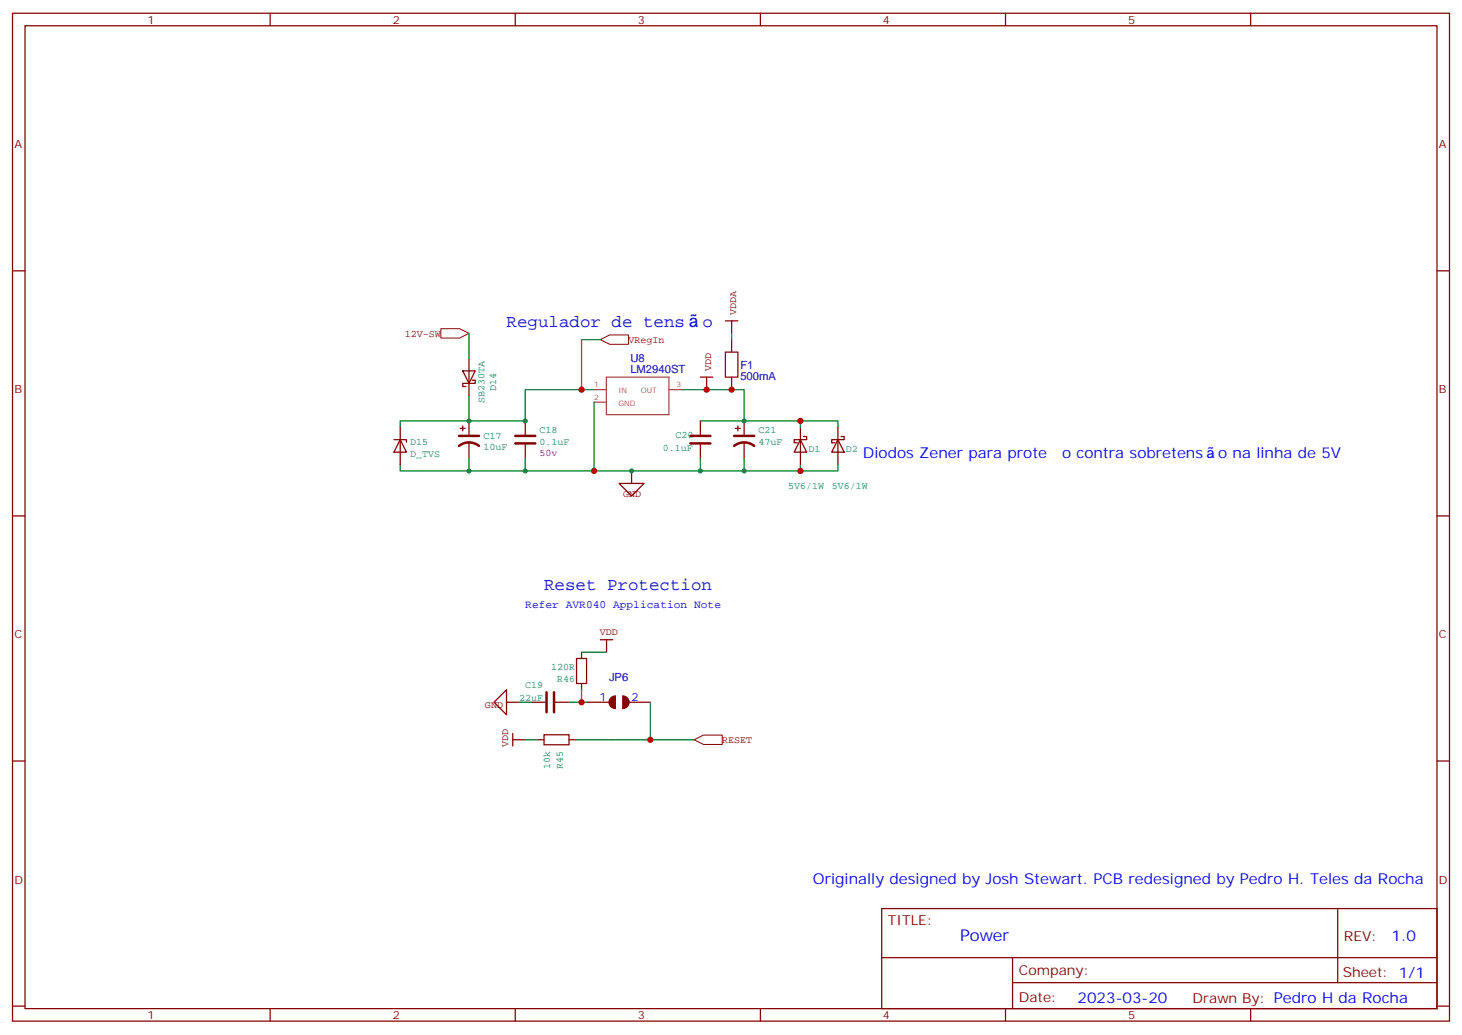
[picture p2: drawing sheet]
<svg xmlns="http://www.w3.org/2000/svg" width="412mm" height="292mm" viewBox="0 0 412 292" stroke-linecap="round" stroke-linejoin="round" font-family="sans-serif">
<path d="M130.5 104.6h3.6l-1.8 3.6zM132.3 101.1v10.6M132.3 118.7v3.9M133.2 107.3h.9v.9h-3.6v.8h.9M148.2 118.7v3.9M129.8 120.9h1.4M130.5 120.2v1.4M132.3 124.7v4.6M148.2 125.4v3.9" fill="none" stroke="#850000" stroke-width=".35"/>
<path d="M129.5 123h5.6M135.1 125.8a4.5 4.5 0 0 0-5.6 0M145.3 125.1h5.7M145.3 123h5.7" fill="none" stroke="#850000" stroke-width=".71"/>
<path d="M167.6 109.9h-19.4v8.8h-35.3v1.8" fill="none" stroke="#008500" stroke-width=".35"/>
<path d="M169.3 95.8l2.7-1.3h5.3v2.6h-5.3z" fill="#fff" stroke="#850000" stroke-width=".28"/>
<path d="M197.6 118.7v3.9M209.9 118.7v3.9M178.2 132.9v3.5h3.5l-3.5 3.5-3.6-3.5h3.6M197.6 125.4v3.9M207.4 120.9h1.4M208.1 120.2v1.4M209.9 124.7v4.6" fill="none" stroke="#850000" stroke-width=".35"/>
<path d="M194.7 125.1h5.7M194.7 123h5.7M207.1 123h5.6M212.7 125.8a4.5 4.5 0 0 0-5.6 0" fill="none" stroke="#850000" stroke-width=".71"/>
<path d="M204.6 109.9h5.3v8.8h-12.3M112.9 131.1v1.8h19.4M132.3 129.3v3.6M132.3 132.9h77.6M148.2 129.3v3.6M197.6 129.3v3.6M209.9 129.3v3.6M225.8 131.1v1.8h-15.9" fill="none" stroke="#008500" stroke-width=".35"/>
<path d="M124.4 92.7h5.2l2.7 1.4-2.7 1.3h-5.2z" fill="#fff" stroke="#850000" stroke-width=".28"/>
<path d="M142.9 198.1v-3.5l-3.6 3.5 3.6 3.5v-3.5h3.5M149.9 198.1h3.9M156.6 198.1h3.9M162.6 185.8h2.9v7h-2.9zM164 184v1.8M164 192.8v1.8M169.3 180.5h3.6M171.1 180.5v3.5" fill="none" stroke="#850000" stroke-width=".35"/>
<path d="M154.2 195.3v5.6M156.3 195.3v5.6" fill="none" stroke="#850000" stroke-width=".71"/>
<path d="M146.4 198.1h3.5M160.5 198.1h5.3M164 194.6v3.5M164 184h7.1" fill="none" stroke="#008500" stroke-width=".35"/>
<path d="M195.8 208.7l2.6-1.3h5.3v2.6h-5.3z" fill="#fff" stroke="#850000" stroke-width=".28"/>
<g fill="none" stroke="#850000" stroke-width=".35">
<path d="M204.6 90.5h3.5M206.4 90.5v3.6M197.6 106.4h3.5M199.3 106.4v3.5M111.1 124h3.6v.7M112.9 124l1.8 3.6h-3.6zM112.9 120.5v10.6M225.8 124l1.7 3.6h-3.5zM225.8 120.5v10.6M226.7 123.2h.8v.8h-3.5v.9h.9M236.4 124l1.7 3.6h-3.5zM236.4 120.5v10.6"/>
<path d="M237.2 123.2h.9v.8h-3.5v.9h.9M173.6 196.4v3.5M175.7 196.4v3.5M144.6 208.7h3.6M144.6 206.9v3.6M151.7 208.7h1.8M153.5 207.3h7v2.8h-7zM160.5 208.7h1.8"/>
</g>
<path d="M132.3 94.1v7M169.3 95.8h-5.3v14.1M132.3 111.7v7M192.3 109.9h12.3M148.2 208.7h3.5M162.3 208.7h33.5" fill="none" stroke="#008500" stroke-width=".35"/>
<g fill="none" stroke="#870000" stroke-width=".35">
<path d="M3.5 3.7h405.4v284.4h-405.4zM7.1 7.3h398.2v277.3h-398.2zM76.2 3.7v3.6M145.3 3.7v3.6M214.5 3.7v3.6M283.6 3.7v3.6M352.8 3.7v3.6M3.5 76.4h3.6M405.3 76.4h3.6M206.4 95.8v3.5M206.4 106.4v3.5M3.5 145.6h3.6"/>
<path d="M405.3 145.6h3.6M165.8 198.1h7.1M176.4 198.1h7M3.5 214.7h3.6M405.3 214.7h3.6M248.7 256.3h156.6v28.3h-156.6zM377.3 256.4v20.8M248.7 270.2h156.5M285.6 277.2h119.6M285.6 270.2v14.1M3.5 283.8h3.6M76.2 284.6v3.5"/>
<path d="M145.3 284.6v3.5M214.5 284.6v3.5M283.6 284.6v3.5M352.8 284.6v3.5M405.3 283.8h3.6"/>
</g>
<path d="M167.6 113.5h3.4M167.6 109.9h3.4M171 106.4h17.7v10.6h-17.7zM188.8 109.9h3.5" fill="none" stroke="#a64a4a" stroke-width=".35"/>
<path d="M206.4 94.1v1.7M167.6 113.5v19.4M209.9 118.7h15.9v1.8M225.8 118.7h10.6v1.8M236.4 131.1v1.8h-10.6M183.4 198.1v10.6" fill="none" stroke="#008700" stroke-width=".35"/>
<g fill="#850000" stroke="#850000" stroke-width=".35">
<path d="M175.7 196.4a1.76 1.76 0 0 1 1.7 1.7 1.76 1.76 0 0 1-1.7 1.8z"/>
<path d="M172.3 196.9l1.3-.5v3.5a1.76 1.76 0 0 1-1.7-1.1 1.76 1.76 0 0 1 .4-1.9z"/>
</g>
<path d="M204.6 99.3h3.5v7.1h-3.5z" fill="none" stroke="#a10000" stroke-width=".35"/>
<g fill="#008500">
<circle cx="132.3" cy="118.7" r=".71"/>
<circle cx="148.2" cy="118.7" r=".71"/>
<circle cx="209.9" cy="118.7" r=".71"/>
<circle cx="132.3" cy="132.9" r=".71"/>
<circle cx="148.2" cy="132.9" r=".71"/>
<circle cx="178.2" cy="132.9" r=".71"/>
<circle cx="209.9" cy="132.9" r=".71"/>
<circle cx="197.6" cy="132.9" r=".71"/>
</g>
<g fill="#c00">
<circle cx="199.3" cy="109.9" r=".88"/>
<circle cx="164" cy="109.9" r=".88"/>
<circle cx="167.6" cy="132.9" r=".88"/>
<circle cx="225.8" cy="118.7" r=".88"/>
<circle cx="225.8" cy="132.9" r=".88"/>
<circle cx="164" cy="198.1" r=".88"/>
<circle cx="183.4" cy="208.7" r=".88"/>
<circle cx="206.4" cy="109.9" r=".88"/>
</g>
<g font-size="4.9" fill="#0000c2">
<text x="142.9" y="92.3">Regulador de tens</text>
<text x="198.2" y="92.3">o</text>
<text x="153.5" y="166.4">Reset Protection</text>
</g>
<text font-size="4.6" fill="#00f" x="270.8" y="265.4">Power</text>
<g font-size="4.2" fill="#00f">
<text x="243.4" y="129.3">Diodos Zener para prote</text>
<text x="299.6" y="129.3">o contra sobretens</text>
<text x="343.6" y="129.3">o na linha de 5V</text>
<text x="229.3" y="249.3">Originally designed by Josh Stewart. PCB redesigned by Pedro H. Teles da Rocha</text>
<text x="392.5" y="265.6">1.0</text>
<text x="304" y="283">2023-03-20</text>
</g>
<g font-size="3.9" fill="#800">
<text x="250.5" y="260.9">TITLE:</text>
<text x="379.1" y="265.6">REV:</text>
<text x="287.4" y="275.1">Company:</text>
<text x="378.7" y="275.7">Sheet: 1/1</text>
<text x="287.4" y="282.8">Date:</text>
<text x="336.4" y="282.9">Drawn By: Pedro H da Rocha</text>
</g>
<g font-size="3.2" fill="#800">
<text x="41.6" y="6.7">1</text>
<text x="110.8" y="6.7">2</text>
<text x="179.9" y="6.7">3</text>
<text x="249.1" y="6.7">4</text>
<text x="318.2" y="6.7">5</text>
<text x="4.1" y="41.8">A</text>
<text x="405.9" y="41.8">A</text>
<text x="4.1" y="111">B</text>
<text x="405.9" y="111">B</text>
<text x="4.1" y="180.1">C</text>
<text x="405.9" y="180.1">C</text>
<text x="4.1" y="249.3">D</text>
<text x="405.9" y="249.3">D</text>
<text x="41.6" y="287.5">1</text>
<text x="110.8" y="287.5">2</text>
<text x="179.9" y="287.5">3</text>
<text x="249.1" y="287.5">4</text>
<text x="318.2" y="287.5">5</text>
</g>
<g font-size="3.2" fill="#000080">
<text x="177.8" y="105.3">LM2940ST</text>
<text x="177.8" y="102.1">U8</text>
<text x="208.8" y="107.2">500mA</text>
<text x="208.8" y="104">F1</text>
<text x="171.8" y="192.1">JP6</text>
</g>
<text font-size="3.2" fill="#0000c2" x="148.2" y="171.7">Refer AVR040 Application Note</text>
<g font-size="3.2" fill="#00f">
<text x="169.1" y="197.8">1</text>
<text x="178.2" y="197.8">2</text>
</g>
<g font-size="2.8" fill="#840000">
<text x="207.7" y="88.8" transform="rotate(-90 207.7 88.8)">VDDA</text>
<text x="114.2" y="95">12V-SW</text>
<text x="177.3" y="96.7">VRegIn</text>
<text x="200.6" y="104.6" transform="rotate(-90 200.6 104.6)">VDD</text>
<text x="175.8" y="140.3">GND</text>
<text x="169.2" y="179.2">VDD</text>
<text x="136.8" y="199.6">GND</text>
<text x="203.7" y="209.6">RESET</text>
<text x="143.4" y="210.6" transform="rotate(-90 143.4 210.6)">VDD</text>
</g>
<g font-size="2.8" fill="#008484">
<text x="136.7" y="113.7" transform="rotate(-90 136.7 113.7)">SB230TA</text>
<text x="139.9" y="110.3" transform="rotate(-90 139.9 110.3)">D14</text>
<text x="115.7" y="125.6">D15</text>
<text x="136.3" y="123.8">C17</text>
<text x="152.2" y="125.4">0.1uF</text>
<text x="152.2" y="122.2">C18</text>
<text x="190.5" y="123.7">C20</text>
<text x="214" y="125.4">47uF</text>
<text x="214" y="122.2">C21</text>
<text x="115.7" y="128.8">D_TVS</text>
<text x="136.3" y="127">10uF</text>
<text x="187" y="127.2">0.1uF</text>
<text x="228.1" y="127.4">D1</text>
<text x="238.6" y="127.4">D2</text>
<text x="222.3" y="138">5V6/1W</text>
<text x="234.7" y="138">5V6/1W</text>
<text x="155.5" y="188.9">120R</text>
<text x="146.4" y="197.8">22uF</text>
<text x="148.2" y="194.2">C19</text>
<text x="157.2" y="192.5">R46</text>
<text x="155.2" y="217" transform="rotate(-90 155.2 217)">10k</text>
<text x="158.7" y="217" transform="rotate(-90 158.7 217)">R45</text>
</g>
<text font-size="2.8" fill="#840084" x="152.2" y="128.7">50v</text>
<g font-size="2.1" fill="#a54b4b">
<text x="167.6" y="112.8">2</text>
<text x="167.6" y="109.2">1</text>
<text x="174.5" y="111">IN</text>
<text x="180.7" y="111">OUT</text>
<text x="190.8" y="109.2">3</text>
<text x="174.5" y="114.5">GND</text>
</g>
</svg>
